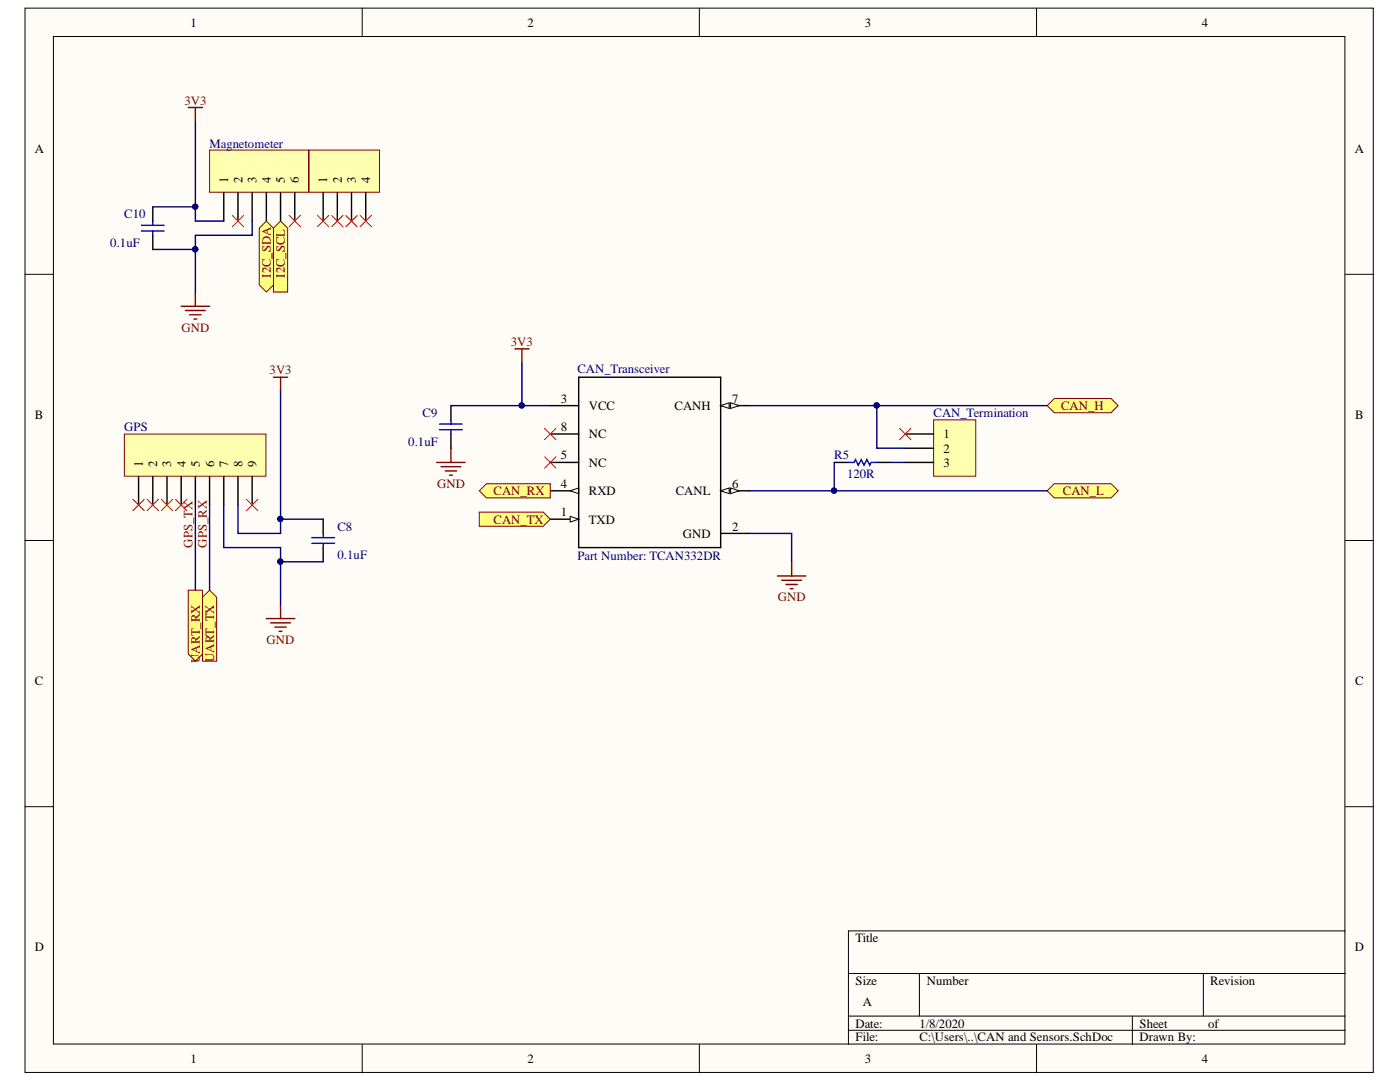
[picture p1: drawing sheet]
<svg xmlns="http://www.w3.org/2000/svg" width="279mm" height="216mm" viewBox="0 0 279 216" stroke-linecap="round" stroke-linejoin="round" font-family="sans-serif">
<g fill="#fffcf8" stroke="#000" stroke-width=".2">
<path d="M5 1.6h269.1v212.4h-269.1z"/>
<path d="M10.7 7.3h257.7v201h-257.7z"/>
</g>
<g fill="none" stroke="#000" stroke-width=".2">
<path d="M72.3 1.6v5.7M139.6 1.6v5.7M206.9 1.6v5.7M5 54.7h5.7M268.5 54.7h5.7M5 107.8h5.7M268.5 107.8h5.7M5 161h5.7M268.5 161h5.7M169.3 194.2h99.2M183.5 194.2v8.5M240.2 194.2v8.5"/>
<path d="M268.5 185.7h-99.2v22.7M72.3 208.4v5.7M139.6 208.4v5.7M169.3 202.7h99.2M169.3 205.6h99.2M206.9 208.4v5.7M226 202.7v5.7"/>
</g>
<path d="M61.7 29.9h14v8.5h-14z" fill="#ffffb0" stroke="#800000" stroke-width=".2"/>
<path d="M64.5 38.4v5.7" fill="none" stroke="#000" stroke-width=".28"/>
<path d="M41.8 29.9h19.8v8.5h-19.8z" fill="#ffffb0" stroke="#800000" stroke-width=".2"/>
<path d="M44.7 38.4v5.7M47.5 38.4v5.7M50.3 38.4v5.7M53.2 38.4v5.7M56 38.4v5.7M58.8 38.4v5.7" fill="none" stroke="#000" stroke-width=".28"/>
<path d="M37.6 21.5h2.8M39 21.5v2.8M39 58.3v2.8M36.2 61.1h5.6M37 62h4M37.9 62.8h2.2M38.7 63.7h.6" fill="none" stroke="#800000" stroke-width=".28"/>
<g fill="#ffff80" stroke="#800000" stroke-width=".2">
<path d="M51.7 45.5l1.5-1.4 1.4 1.4v11.4l-1.4 1.4-1.5-1.4z" fill-rule="evenodd"/>
<path d="M54.6 45.5l1.4-1.4 1.4 1.4v12.8h-2.8z" fill-rule="evenodd"/>
</g>
<path d="M24.8 86.6h28.3v8.4h-28.3z" fill="#ffffb0" stroke="#800000" stroke-width=".2"/>
<path d="M27.7 95.1v5.7M30.5 95.1v5.7M33.3 95.1v5.7M36.2 95.1v5.7M39 95.1v5.7M41.8 95.1v5.7M44.7 95.1v5.7M47.5 95.1v5.7M50.3 95.1v5.7" fill="none" stroke="#000" stroke-width=".28"/>
<path d="M54.6 75.3h2.8M56 75.3v2.8M53.2 123.4h5.6M54 124.3h4M54.9 125.1h2.2M55.7 126h.6M56 120.6v2.8" fill="none" stroke="#800000" stroke-width=".28"/>
<g fill="#ffff80" stroke="#800000" stroke-width=".2">
<path d="M37.6 117.8h2.8v12.7l-1.4 1.4-1.4-1.4z" fill-rule="evenodd"/>
<path d="M40.4 119.2l1.4-1.4 1.4 1.4v12.7h-2.8z" fill-rule="evenodd"/>
</g>
<g fill="none" stroke="#f00" stroke-width=".2">
<path d="M46.4 43l2.2 2.2M48.6 43l-2.2 2.2M57.7 43l2.3 2.2M60 43l-2.3 2.2M63.4 43l2.2 2.2M65.6 43l-2.2 2.2M66.2 43l2.3 2.2M68.5 43l-2.3 2.2M69 43l2.3 2.2M71.3 43l-2.3 2.2M71.9 43l2.2 2.2M74.1 43l-2.2 2.2"/>
<path d="M26.5 99.6l2.3 2.3M28.8 99.6l-2.3 2.3M29.4 99.6l2.2 2.3M31.6 99.6l-2.2 2.3M32.2 99.6l2.3 2.3M34.5 99.6l-2.3 2.3M35 99.6l2.3 2.3M37.3 99.6l-2.3 2.3M49.2 99.6l2.3 2.3M51.5 99.6l-2.3 2.3"/>
</g>
<path d="M109.8 103.6h5.7" fill="none" stroke="#000" stroke-width=".28"/>
<path d="M113.8 103l1.7 .6-1.7 .6z" fill="#fffcf8"/>
<path d="M113.8 103l1.7 .6-1.7 .6z" fill="none" stroke="#000" stroke-width=".2"/>
<path d="M109.8 80.9h5.7M109.8 97.9h5.7M143.8 106.4h5.7" fill="none" stroke="#000" stroke-width=".28"/>
<path d="M113.8 97.9l1.7-.5v1.1z" fill="#fffcf8"/>
<path d="M113.8 97.9l1.7-.5v1.1z" fill="none" stroke="#000" stroke-width=".2"/>
<path d="M109.8 92.3h5.7M143.8 97.9h5.7" fill="none" stroke="#000" stroke-width=".28"/>
<path d="M143.8 97.9l1.7-.5v1.1z" fill="#fffcf8"/>
<path d="M143.8 97.9l1.7-.5v1.1z" fill="none" stroke="#000" stroke-width=".2"/>
<path d="M145.8 97.4l1.7 .5-1.7 .6z" fill="#fffcf8"/>
<path d="M145.8 97.4l1.7 .5-1.7 .6z" fill="none" stroke="#000" stroke-width=".2"/>
<path d="M143.8 80.9h5.7" fill="none" stroke="#000" stroke-width=".28"/>
<path d="M143.8 80.9l1.7-.5v1.1z" fill="#fffcf8"/>
<path d="M143.8 80.9l1.7-.5v1.1z" fill="none" stroke="#000" stroke-width=".2"/>
<path d="M145.8 80.4l1.7 .5-1.7 .6z" fill="#fffcf8"/>
<path d="M145.8 80.4l1.7 .5-1.7 .6z" fill="none" stroke="#000" stroke-width=".2"/>
<path d="M115.5 75.3h28.3v34h-28.3zM109.8 86.6h5.7" fill="none" stroke="#000" stroke-width=".28"/>
<path d="M102.7 69.6h2.9M104.2 69.6v2.8M155.2 114.9h5.6M156 115.8h4M156.9 116.6h2.2M157.7 117.5h.6M158 112.1v2.8" fill="none" stroke="#800000" stroke-width=".28"/>
<path d="M108.7 85.5l2.3 2.2M108.7 91.1l2.3 2.3M111 85.5l-2.3 2.2M111 91.1l-2.3 2.3" fill="none" stroke="#f00" stroke-width=".2"/>
<g fill="#ffff80" stroke="#800000" stroke-width=".2">
<path d="M95.7 102.2h12.7l1.4 1.4-1.4 1.4h-12.7z" fill-rule="evenodd"/>
<path d="M95.7 97.9l1.4-1.4h12.7v2.9h-12.7z" fill-rule="evenodd"/>
<path d="M209 80.9l1.4-1.4h11.3l1.5 1.4-1.5 1.5h-11.3z" fill-rule="evenodd"/>
<path d="M209 97.9l1.4-1.4h11.3l1.5 1.4-1.5 1.5h-11.3z" fill-rule="evenodd"/>
</g>
<path d="M186.3 83.8h8.4v11.2h-8.4z" fill="#ffffb0" stroke="#800000" stroke-width=".2"/>
<path d="M30.5 41.3v2.8M30.5 46.9v2.9M90 80.9v2.9M90 86.6v2.8M166.5 92.3h2.8M175 92.3h2.8M180.7 86.6h5.6M180.7 89.4h5.6M180.7 92.3h5.6M64.5 103.6v2.8M64.5 109.3v2.8" fill="none" stroke="#000" stroke-width=".28"/>
<path d="M179.5 85.5l2.3 2.2M181.8 85.5l-2.3 2.2" fill="none" stroke="#f00" stroke-width=".2"/>
<g fill="none" stroke="#00f" stroke-width=".28">
<path d="M28.2 45h4.6M28.2 46.1h4.6M30.5 44.1v.9M30.5 46.1v.8M87.7 84.6h4.6M87.7 85.8h4.6M90 83.8v.8M90 85.8v.8M169.3 92.3h1.2l.2-.6 .6 1.1 .6-1.1 .5 1.1 .6-1.1 .6 1.1 .3-.5h1.1M62.2 107.3h4.6M62.2 108.4h4.6M64.5 106.4v.9"/>
<path d="M64.5 108.4v.9"/>
</g>
<path d="M87.2 92.3h5.6M88 93.1h4M88.9 94h2.2M89.7 94.8h.6M90 89.4v2.9" fill="none" stroke="#800000" stroke-width=".28"/>
<g fill="none" stroke="#000080" stroke-width=".28">
<path d="M39 24.3v19.8h5.7M30.5 41.3h8.5M30.5 49.8h8.5M50.3 44.1v2.8h-11.3v11.4M56 78.1v28.3h-8.5v-5.6M104.2 72.4v8.5h5.6M90 80.9h14.2M149.5 80.9h59.5M149.5 97.9h59.5M166.5 92.3v5.6M175 80.9v8.5h5.7M177.8 92.3h2.9"/>
<path d="M39 100.8v17M41.8 100.8v17M44.7 100.8v8.5h11.3v11.3M56 103.6h8.5M56 112.1h8.5M149.5 106.4h8.5v5.7"/>
</g>
<g fill="#000080" stroke="#000080" stroke-width=".2">
<circle cx="38.9" cy="41.2" r=".52"/>
<circle cx="55.9" cy="103.6" r=".52"/>
<circle cx="104.1" cy="80.9" r=".52"/>
<circle cx="174.9" cy="80.9" r=".52"/>
<circle cx="166.4" cy="97.9" r=".52"/>
<circle cx="55.9" cy="112.1" r=".52"/>
<circle cx="38.9" cy="49.7" r=".52"/>
</g>
<text font-size="6.7" x="69.1" y="42.4">PI03</text>
<g font-size="2.5">
<text x="38" y="5.3">1</text>
<text x="105.2" y="5.3">2</text>
<text x="172.6" y="5.3">3</text>
<text x="239.9" y="5.3">4</text>
<text x="6.9" y="30.4">A</text>
<text x="270.4" y="30.4">A</text>
<text x="45.5" y="36.5" transform="rotate(-90 45.5 36.5)">1</text>
<text x="48.4" y="36.5" transform="rotate(-90 48.4 36.5)">2</text>
<text x="51.2" y="36.5" transform="rotate(-90 51.2 36.5)">3</text>
<text x="54.1" y="36.5" transform="rotate(-90 54.1 36.5)">4</text>
<text x="56.9" y="36.5" transform="rotate(-90 56.9 36.5)">5</text>
<text x="59.6" y="36.5" transform="rotate(-90 59.6 36.5)">6</text>
<text x="65.3" y="36.5" transform="rotate(-90 65.3 36.5)">1</text>
<text x="68.2" y="36.5" transform="rotate(-90 68.2 36.5)">2</text>
<text x="71" y="36.5" transform="rotate(-90 71 36.5)">3</text>
<text x="73.9" y="36.5" transform="rotate(-90 73.9 36.5)">4</text>
<text x="6.9" y="83.6">B</text>
<text x="111.9" y="80.4">3</text>
<text x="117.5" y="81.8">VCC</text>
<text x="134.6" y="81.8">CANH</text>
<text x="146.1" y="80.4">7</text>
<text x="270.5" y="83.6">B</text>
<text x="111.9" y="86">8</text>
<text x="117.5" y="87.5">NC</text>
<text x="188.3" y="87.5">1</text>
<text x="28.5" y="93.1" transform="rotate(-90 28.5 93.1)">1</text>
<text x="31.4" y="93.1" transform="rotate(-90 31.4 93.1)">2</text>
<text x="34.2" y="93.1" transform="rotate(-90 34.2 93.1)">3</text>
<text x="37.1" y="93.1" transform="rotate(-90 37.1 93.1)">4</text>
<text x="39.8" y="93.1" transform="rotate(-90 39.8 93.1)">5</text>
<text x="42.7" y="93.1" transform="rotate(-90 42.7 93.1)">6</text>
<text x="45.5" y="93.1" transform="rotate(-90 45.5 93.1)">7</text>
<text x="48.4" y="93.1" transform="rotate(-90 48.4 93.1)">8</text>
<text x="51.2" y="93.1" transform="rotate(-90 51.2 93.1)">9</text>
<text x="111.9" y="91.7">5</text>
<text x="117.5" y="93.1">NC</text>
<text x="188.3" y="90.3">2</text>
<text x="188.3" y="93.1">3</text>
<text x="111.9" y="97.4">4</text>
<text x="117.5" y="98.8">RXD</text>
<text x="134.9" y="98.8">CANL</text>
<text x="146.1" y="97.4">6</text>
<text x="111.9" y="103">1</text>
<text x="117.5" y="104.5">TXD</text>
<text x="136.3" y="107.3">GND</text>
<text x="146.1" y="105.9">2</text>
<text x="6.9" y="136.7">C</text>
<text x="270.5" y="136.7">C</text>
<text x="6.9" y="189.8">D</text>
<text x="170.7" y="188">Title</text>
<text x="270.4" y="189.8">D</text>
<text x="170.7" y="196.6">Size</text>
<text x="184.9" y="196.6">Number</text>
<text x="241.5" y="196.6">Revision</text>
<text x="172.2" y="200.8">A</text>
<text x="170.7" y="205">Date:</text>
<text x="170.7" y="207.8">File:</text>
<text x="183.5" y="205">1/8/2020</text>
<text x="183.5" y="207.8">C:\Users\..\CAN and Sensors.SchDoc</text>
<text x="227.4" y="205">Sheet</text>
<text x="227.4" y="207.8">Drawn By:</text>
<text x="241.1" y="205">of</text>
<text x="38" y="212.1">1</text>
<text x="105.2" y="212.1">2</text>
<text x="172.6" y="212.1">3</text>
<text x="239.9" y="212.1">4</text>
</g>
<g font-size="2.5" fill="#800000">
<text x="36.8" y="20.9">3V3</text>
<text x="54.1" y="55.5" transform="rotate(-90 54.1 55.5)">I2C_SDA</text>
<text x="56.9" y="55.5" transform="rotate(-90 56.9 55.5)">I2C_SCL</text>
<text x="36.2" y="66.2">GND</text>
<text x="101.9" y="69">3V3</text>
<text x="53.8" y="74.7">3V3</text>
<text x="211.8" y="81.8">CAN_H</text>
<text x="87.2" y="97.4">GND</text>
<text x="98.5" y="98.8">CAN_RX</text>
<text x="212.1" y="98.8">CAN_L</text>
<text x="98.5" y="104.5">CAN_TX</text>
<text x="38.4" y="109.3" transform="rotate(-90 38.4 109.3)">GPS_TX</text>
<text x="41.3" y="109.3" transform="rotate(-90 41.3 109.3)">GPS_RX</text>
<text x="155.2" y="120">GND</text>
<text x="53.2" y="128.6">GND</text>
<text x="39.8" y="132.2" transform="rotate(-90 39.8 132.2)">UART_RX</text>
<text x="42.7" y="132.1" transform="rotate(-90 42.7 132.1)">UART_TX</text>
</g>
<g font-size="2.5" fill="#000080">
<text x="41.8" y="29.4">Magnetometer</text>
<text x="24.8" y="43.6">C10</text>
<text x="22" y="49.2">0.1uF</text>
<text x="115.2" y="74.4">CAN_Transceiver</text>
<text x="84.4" y="83.2">C9</text>
<text x="186.3" y="83.2">CAN_Termination</text>
<text x="24.8" y="86">GPS</text>
<text x="81.5" y="88.9">0.1uF</text>
<text x="166.5" y="91.7">R5</text>
<text x="169" y="95.4">120R</text>
<text x="67.3" y="105.9">C8</text>
<text x="67.3" y="111.6">0.1uF</text>
<text x="115.2" y="111.8">Part Number: TCAN332DR</text>
</g>
</svg>
